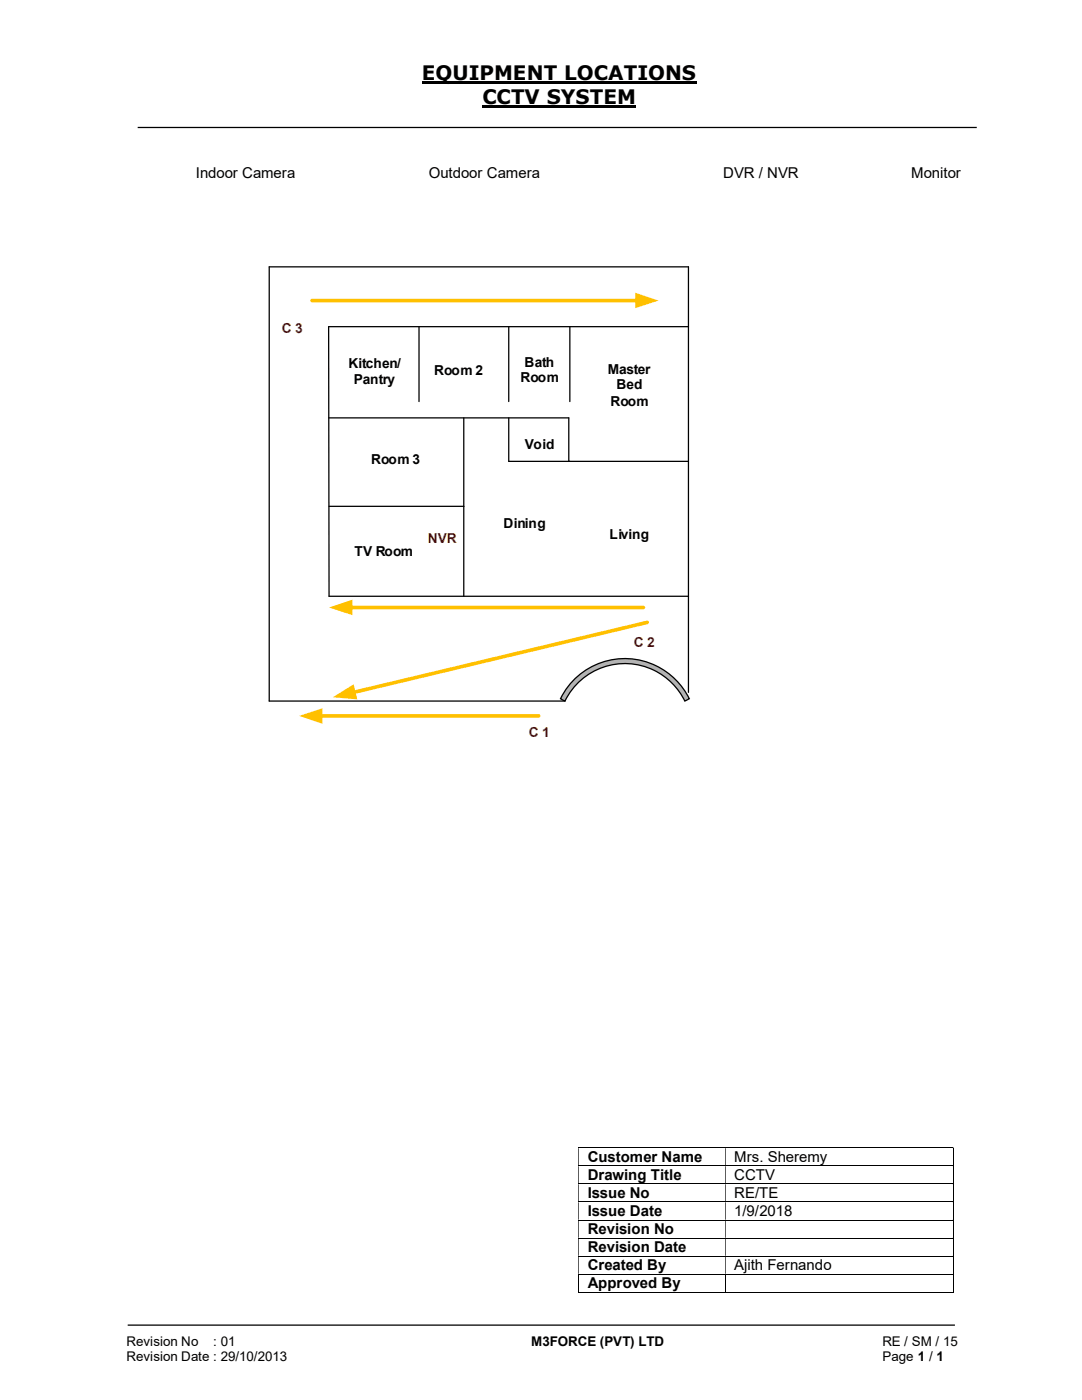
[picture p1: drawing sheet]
<svg xmlns="http://www.w3.org/2000/svg" width="216mm" height="279mm" viewBox="0 0 216 279" stroke-linecap="round" stroke-linejoin="round" font-family="sans-serif">
<path d="M84.2 16.4h54.8M96.3 21.3h30.7" fill="none" stroke="#000" stroke-width=".42"/>
<path d="M27.5 25.4h167.4M83.6 65.2v14.9M101.5 65.2v14.9M113.7 65.2v14.9M137.4 65.2h-71.8l.1 53.8h71.7M65.6 83.4h47.9v8.7M92.5 83.4v35.6M101.5 83.4v8.7h35.9M65.7 101h26.8M137.4 138.2v-84.9h-83.7v86.6M25.5 264.5h165" fill="none" stroke="#000" stroke-width=".25"/>
<g fill="none" stroke="#000" stroke-width=".2">
<path d="M115.4 229.1h74.7M115.4 232.7h74.7M115.4 236.3h74.7M115.4 239.9h74.7M190.2 229.2v3.4M190.2 232.7v3.5M190.2 236.3v3.5M190.2 239.9v3.5M115.4 243.5h74.7M115.4 247.1h74.7M115.4 250.7h74.7M115.4 254.3h74.7"/>
<path d="M115.4 257.9h29.3M115.5 254.4v3.6M144.8 254.4v3.6M144.8 257.9h45.3M190.2 243.6v3.4M190.2 247.1v3.5M190.2 250.8v3.4M190.2 254.4v3.6"/>
</g>
<g fill="#000">
<path d="M190.1 229h.2v.2h-.2zM115.4 229.2h.1v3.4h-.1zM144.7 229.2h.1v3.4h-.1z" fill-rule="evenodd"/>
<path d="M190.1 232.6h.2v.1h-.2zM115.4 232.7h.1v3.5h-.1zM144.7 232.7h.1v3.5h-.1z" fill-rule="evenodd"/>
<path d="M190.1 236.2h.2v.1h-.2zM115.4 236.3h.1v3.5h-.1zM144.7 236.3h.1v3.5h-.1z" fill-rule="evenodd"/>
<path d="M190.1 239.8h.2v.1h-.2zM115.4 239.9h.1v3.5h-.1zM144.7 239.9h.1v3.5h-.1z" fill-rule="evenodd"/>
<path d="M190.1 243.4h.2v.2h-.2zM115.4 243.6h.1v3.4h-.1zM144.7 243.6h.1v3.4h-.1z" fill-rule="evenodd"/>
<path d="M190.1 247h.2v.1h-.2zM115.4 247.1h.1v3.5h-.1zM144.7 247.1h.1v3.5h-.1z" fill-rule="evenodd"/>
<path d="M190.1 250.6h.2v.2h-.2zM115.4 250.8h.1v3.4h-.1zM144.7 250.8h.1v3.4h-.1z" fill-rule="evenodd"/>
</g>
<path d="M190.1 254.2h.2v.2h-.2zM190.1 257.9h.2v.1h-.2z" fill="#000"/>
<path d="M114.5 135.7a14.3 14.3 0 0 1 23 3.7l-.8 .5a13.3 13.3 0 0 0-12-7.5 13.3 13.3 0 0 0-12 7.5l-.9-.5 .8-1.3z" fill-rule="evenodd" fill="#b3b3b3"/>
<path d="M53.7 139.9h59M114.5 135.7a14.3 14.3 0 0 1 23 3.7l-.8 .5a13.3 13.3 0 0 0-12-7.5 13.3 13.3 0 0 0-12 7.5l-.9-.5 .8-1.3z" fill="none" stroke="#000" stroke-width=".25"/>
<path d="M64 142.9h43.5" fill="none" stroke="#ffc000" stroke-width=".72"/>
<path d="M59.7 142.9l4.6-1.5v3z" fill="#ffc000"/>
<path d="M62.3 60h64.8" fill="none" stroke="#ffc000" stroke-width=".72"/>
<path d="M126.7 58.4l4.7 1.6-4.7 1.5z" fill="#ffc000"/>
<path d="M69.9 121.2h58.5" fill="none" stroke="#ffc000" stroke-width=".72"/>
<path d="M65.7 121.2l4.6-1.5v3.1z" fill="#ffc000"/>
<path d="M129.2 124.2l-58.6 14" fill="none" stroke="#ffc000" stroke-width=".72"/>
<path d="M66.4 139.1l4.2-2.5 .7 3z" fill="#ffc000"/>
<g font-size="4">
<text x="84.2" y="16">EQUIPMENT LOCATIONS</text>
<text x="96.3" y="20.8">CCTV SYSTEM</text>
</g>
<g font-size="3">
<text x="39.1" y="35.5">Indoor Camera</text>
<text x="85.6" y="35.5">Outdoor Camera</text>
<text x="144.3" y="35.5">DVR / NVR</text>
<text x="181.8" y="35.5">Monitor</text>
<text x="117.3" y="231.9">Customer Name</text>
<text x="146.5" y="231.9">Mrs. Sheremy</text>
<text x="117.3" y="235.5">Drawing Title</text>
<text x="117.3" y="239.1">Issue No</text>
<text x="146.5" y="235.5">CCTV</text>
<text x="146.5" y="239.1">RE/TE</text>
<text x="117.3" y="242.7">Issue Date</text>
<text x="146.5" y="242.7">1/9/2018</text>
<text x="117.3" y="246.3">Revision No</text>
<text x="117.3" y="249.9">Revision Date</text>
<text x="117.3" y="253.5">Created By</text>
<text x="117.3" y="257.1">Approved By</text>
<text x="146.5" y="253.5">Ajith Fernando</text>
</g>
<g font-size="2.7" fill="#c00000">
<text x="56.3" y="66.5">C 3</text>
<text x="85.4" y="108.3">NVR</text>
<text x="126.4" y="129.2">C 2</text>
<text x="105.5" y="147.1">C 1</text>
</g>
<g font-size="2.7">
<text x="69.5" y="73.5">Kitchen/</text>
<text x="70.6" y="76.7">Pantry</text>
<text x="86.6" y="74.8">Room 2</text>
<text x="103.8" y="76.3">Room</text>
<text x="104.7" y="73.2">Bath</text>
<text x="121.3" y="74.5">Master</text>
<text x="123" y="77.7">Bed</text>
<text x="121.8" y="80.9">Room</text>
<text x="104.7" y="89.7">Void</text>
<text x="74" y="92.7">Room 3</text>
<text x="100.5" y="105.3">Dining</text>
<text x="121.6" y="107.6">Living</text>
<text x="70.7" y="110.9">TV Room</text>
<text x="25.2" y="268.7">Revision No</text>
<text x="42.6" y="268.7">: 01</text>
<text x="106" y="268.7">M3FORCE (PVT) LTD</text>
<text x="176.1" y="268.7">RE / SM / 15</text>
<text x="25.2" y="271.7">Revision Date : 29/10/2013</text>
<text x="176.1" y="271.7">Page 1 / 1</text>
</g>
</svg>
